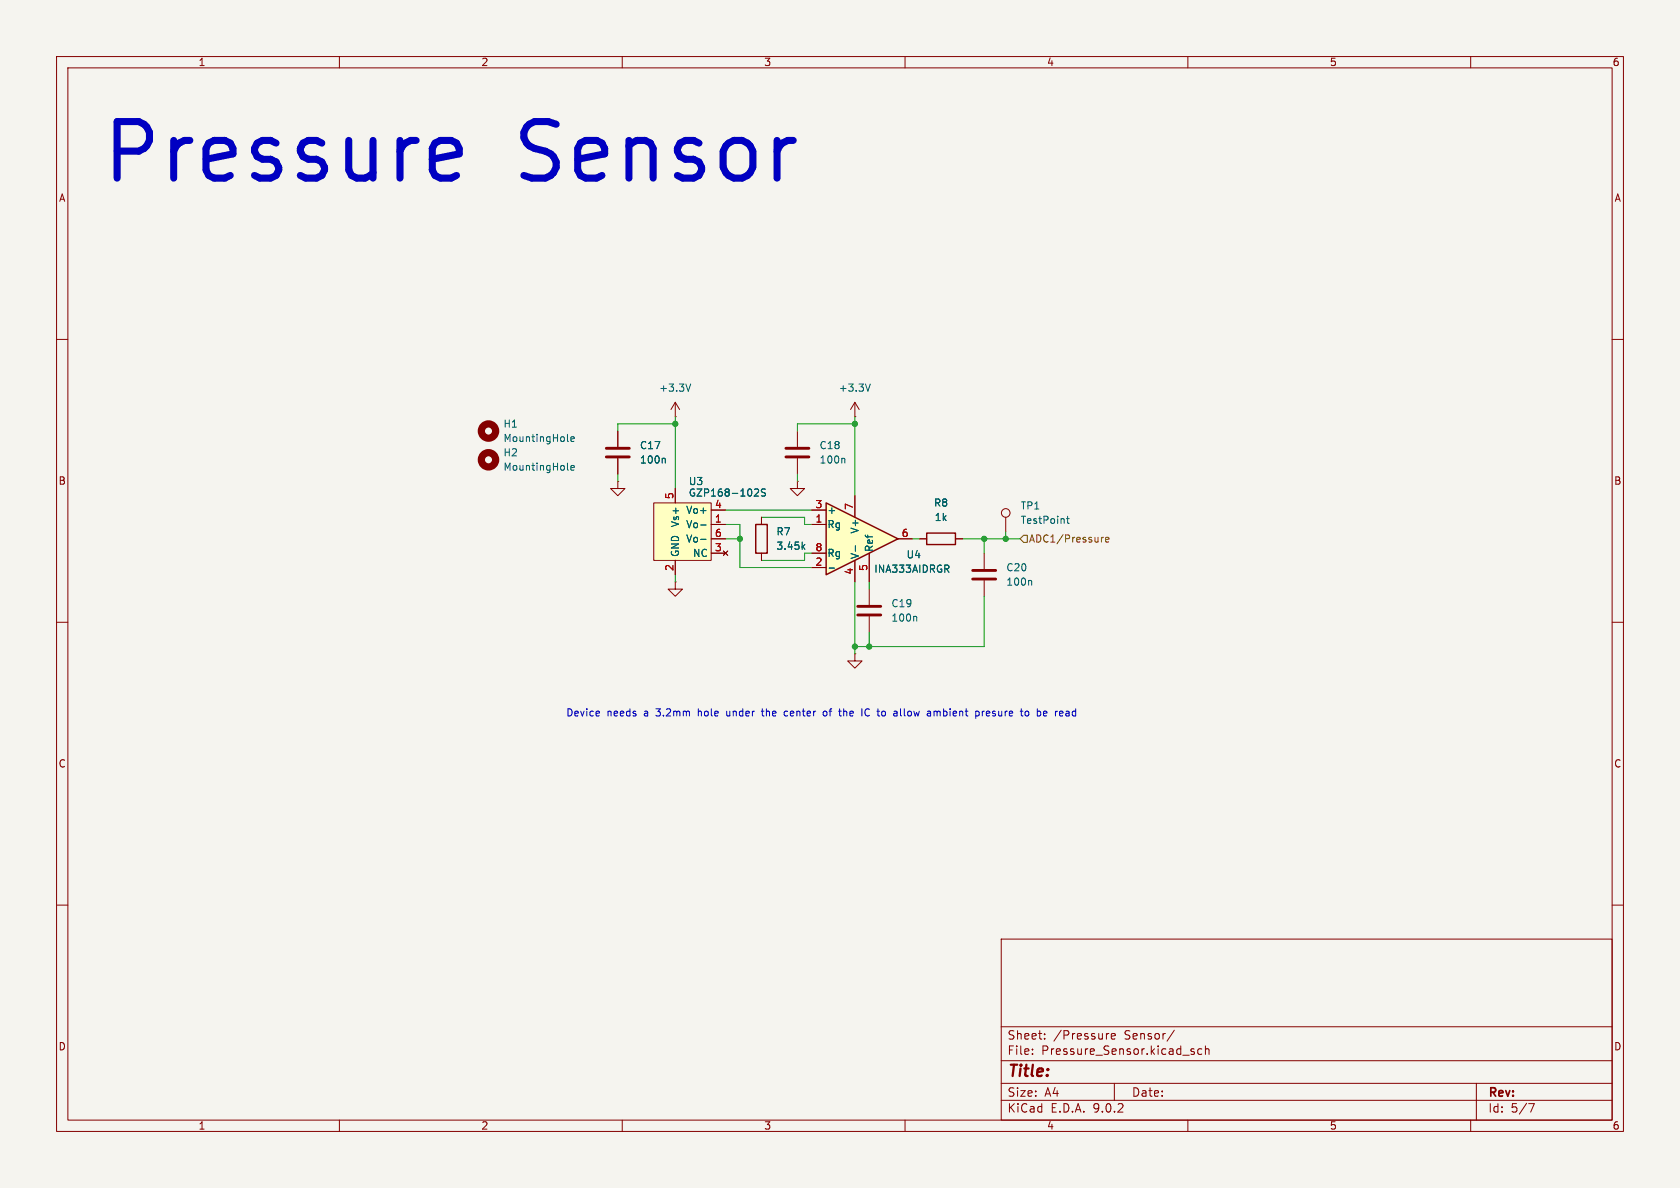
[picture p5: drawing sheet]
<svg xmlns="http://www.w3.org/2000/svg" width="297mm" height="210mm" viewBox="0 0 297 210" stroke-linecap="round" stroke-linejoin="round" font-family="sans-serif">
<path d="M0 0h297v210h-297z" fill="#f5f4ef" stroke="#f5f4ef" stroke-width=".18"/>
<g fill="none" stroke="#840000" stroke-width=".18">
<path d="M10 10h277v190h-277zM12 12h273v186h-273zM60 10v2M110 10v2M160 10v2M210 10v2M260 10v2M10 60h2M109.2 76.2v2.8M119.4 73.7h.1M119.4 71.1l-.8 1.3M119.4 71.1l.7 1.3"/>
<path d="M119.4 71.1v2.6M141 76.2v2.8M151.1 73.7h.1M151.1 71.1l-.7 1.3M151.1 71.1l.8 1.3M151.1 71.1v2.6M285 60h2M109.2 81v2.8M141 81v2.8M10 110h2M119.4 102.9v1.2h1.2l-1.2 1.3-1.3-1.3h1.3M119.4 102.9h.1"/>
<path d="M151.1 115.6v1.2h1.3l-1.3 1.3-1.2-1.3h1.2M151.1 115.6h.1M285 110h2M10 160h2M177 166h108v32h-108zM285 160h2M60 198v2M110 198v2M160 198v2M177 194.5h108M177 191.5h108M177 187.5h108"/>
<path d="M177 181.5h108M182.5 186.3v.1M182.5 185.5v.1M184.7 183.6v.1M184.7 182.8v.1M196 182.7l-.3 .1M196.5 183.2l.7-.1-.1-.3-.4-.1-.2 .2v.7h.6M197 191.5v3M207.6 182.1l-1.3 2M210 198v2M210.6 185.8l.5 .2 .1 .1-.1 .2-.4 .1M210.6 185.5h.5"/>
<path d="M212.5 185.5l-.5-.1-.3 .3v.4l.2 .2h.6M213.1 185.5l.2-.1 .4 .1v.9M213.1 184.9v1.5M260 198v2M261 191.5v6.5M270.2 195.1h1l-.6 1.5"/>
</g>
<g fill="none" stroke="#840000" stroke-width="1.3">
<circle cx="86.4" cy="76.2" r="1.27"/>
<circle cx="86.4" cy="81.3" r="1.27"/>
</g>
<path d="M100.3 77.9l.2 .1M100.9 77.6l.6-.1v-.2l-.4-.1-.2 .2 .1 .6h.5M122.1 67.9l-.4 1.3M153.9 67.9l-.5 1.3M100.3 82.9l.2 .2M100.9 82.7l.6-.1v-.3h-.4l-.2 .2 .1 .6h.5M117.4 81l.2 .2v.7M149.2 81l.2 .2v.7" fill="none" stroke="#006464" stroke-width=".18"/>
<path d="M107.2 79.2h4.1M138.9 79.2h4.1M107.2 80.8h4.1M138.9 80.8h4.1" fill="none" stroke="#840000" stroke-width=".51"/>
<path d="M146 88.9l12.7 6.4-12.7 6.3z" fill="#ffffc2"/>
<path d="M133.6 92.7h2v5.1h-2zM146 88.9l12.7 6.4-12.7 6.3zM163.8 94.2h5.1v2.1h-5.1z" fill="none" stroke="#840000" stroke-width=".25"/>
<g fill="none" stroke="#840000" stroke-width=".18">
<path d="M109.2 85.1v1.3h1.3l-1.3 1.2-1.3-1.2h1.3M109.2 85.1h.1M134.6 91.4v1.3M134.6 97.8v1.3M141 85.1v1.3h1.2l-1.2 1.2-1.3-1.2h1.3M141 85.1h.1M143.5 90.2h2.5M143.5 92.7h2.5M143.5 97.8h2.5M151.1 87.6v3.8M151.1 99.1v3.8M153.7 97.8v5.1"/>
<path d="M158.7 95.3h2.6M162.6 95.3h1.2M168.9 95.3h1.3M174 97.8v2.8M177.8 91.4v2.6M143.5 100.3h2.5M153.7 104.1v2.8M153.7 109v2.8M174 102.6v2.8"/>
<circle cx="177.8" cy="90.7" r=".76"/>
</g>
<path d="M141.9 96.6l.4 .5M142.3 96.3l-.5 .4M151.2 96.5v.9M188.6 91.7h.4M188.7 91.3v1l.3 .2M146.6 100.4h.9M161.9 109l.2 .1v.7M182.2 102.6l.2 .2v.6" fill="none" stroke="#006464" stroke-width=".18"/>
<path d="M151.6 107.2h4.1M151.6 108.7h4.1M172 100.8h4M172 102.4h4" fill="none" stroke="#840000" stroke-width=".51"/>
<path d="M115.6 88.9h10.1v10.2h-10.1z" fill="#ffffc2"/>
<g fill="none" stroke="#840000" stroke-width=".18">
<path d="M109.2 76.2v2.8M109.2 81v2.8M115.6 88.9h10.1v10.2h-10.1zM119.4 86.4v2.5M119.4 99.1v2.5M125.7 90.2h2.6M125.7 92.7h2.6M125.7 95.3h2.6M125.7 97.8h2.6M127.9 97.4l.8 .8M128.7 97.4l-.8 .8M134.6 91.4v1.3"/>
<path d="M134.6 97.8v1.3M143.5 90.2h2.5M143.5 92.7h2.5M143.5 97.8h2.5M151.1 87.6v3.8M151.1 99.1v3.8M153.7 97.8v5.1M158.7 95.3h2.6M162.6 95.3h1.2M168.9 95.3h1.3M143.5 100.3h2.5"/>
</g>
<path d="M117.4 81l.2 .2v.7M123.9 92.8h.9M123.9 95.3h.9M133.4 86.5l.5-.1 .2 .4-.8 .9h.8M135.3 86.5l-.5-.1-.1 .2v.3l.5 .3 .1 .3-.2 .2-.5-.1M141.9 96.6l.4 .5M142.3 96.3l-.5 .4M151.2 96.5v.9M146.6 100.4h.9" fill="none" stroke="#006464" stroke-width=".18"/>
<path d="M181 94.6h.6v1.3h-.6l-.7-.6zM194.7 95v.8M195.1 95l-.4 .2M195.4 95.4l.7-.1-.1-.3h-.4l-.2 .2 .1 .6h.5" fill="none" stroke="#725600" stroke-width=".18"/>
<g fill="none" stroke="#009600" stroke-width=".18">
<path d="M119.4 73.7v12.7M119.4 74.9h-10.2v1.3M151.1 74.9h-10.1v1.3M151.1 73.7v13.9M109.2 83.8v1.3M128.3 90.2h15.2M128.3 92.7h2.5v7.6h12.7M128.3 95.3h2.5M134.6 91.4h7.6v1.3h1.3M141 83.8v1.3M143.5 97.8h-1.3v1.3h-7.6M161.3 95.3h1.3"/>
<path d="M170.2 95.3h10.1M174 95.3v2.5M177.8 94v1.3M119.4 101.6v1.3M151.1 102.9v12.7M153.7 102.9v1.2M153.7 111.8v2.5M174 105.4v8.9h-22.9"/>
</g>
<g fill="none" stroke="#0000c2" stroke-width=".18">
<path d="M105.9 125.8l.1 .2-.6 .1M128.5 125.7v.7l.2 .2M134.6 125.7h.5M134.8 125.3v1.1l.3 .2M139.2 125.8l-.3-.1-.3 .3 .2 .5h.4M145.6 125.8l.2-.1 .3 .1 .1 .5-.1 .2-.3 .1-.2-.2zM149.2 125.3v1.3M149.3 125.7l-.1 .1M153.6 125.4a.59 .59 0 0 0-.7 .5 .59 .59 0 0 0 .7 .6M156.3 125.7l.2 .1M156.5 126.4l-.2 .2M159.2 125.3v1.1l.2 .2"/>
<path d="M165.1 125.8l.4-.1 .2 .2M165.1 125.7v.9M173 125.8v.6M173.7 125.7v.9M174 125.7l-.3 .3M174.4 125.8v.7M175 126l-.6 .1M181.5 125.7l.3 .1 .1 .2-.1 .4-.3 .2M188.6 125.7l.4 .1v.8M189 126.5l-.4 .1M189 126l-.4 .1"/>
</g>
<path d="M76.9 31l1 .5h1.9l.9-.5M76.9 25.3l1-.5h1.9l.9 .5 .5 1v.9l-4.8 1" fill="none" stroke="#0000c2" stroke-width="1.3"/>
<g fill="#009600" stroke="#009600" stroke-width=".18">
<circle cx="151.1" cy="74.9" r=".46"/>
<circle cx="130.8" cy="95.3" r=".46"/>
<circle cx="119.4" cy="74.9" r=".46"/>
<circle cx="153.7" cy="114.3" r=".46"/>
<circle cx="151.1" cy="114.3" r=".46"/>
<circle cx="174" cy="95.3" r=".46"/>
<circle cx="177.8" cy="95.3" r=".46"/>
</g>
<g font-size="13.9" fill="#0000c2">
<text x="17.5" y="33.8">Pressure</text>
<text x="91.6" y="33.8">Sensor</text>
</g>
<text font-size="2.8" fill="#840000" x="178" y="190.9">Title:</text>
<g font-size="2.1" fill="#840000">
<text x="178" y="184">Sheet:</text>
<text x="186.2" y="184">/Pressure</text>
<text x="198.8" y="184">Sensor/</text>
<text x="178" y="186.7">File:</text>
<text x="184.1" y="186.7">Pressure_Sensor.kicad_sch</text>
<text x="178" y="196.9">KiCad</text>
<text x="178" y="194.1">Size:</text>
<text x="184.7" y="194.1">A4</text>
<text x="185.7" y="196.9">E.D.A.</text>
<text x="193.3" y="196.9">9.0.2</text>
<text x="200" y="194.1">Date:</text>
<text x="263" y="194.3">Rev:</text>
<text x="263" y="196.9">Id:</text>
<text x="267.1" y="196.9">5/7</text>
</g>
<g font-size="1.8" fill="#840000">
<text x="35" y="11.9">1</text>
<text x="85" y="11.9">2</text>
<text x="135" y="11.9">3</text>
<text x="185" y="11.9">4</text>
<text x="235" y="11.9">5</text>
<text x="285" y="11.9">6</text>
<text x="10.3" y="35.9">A</text>
<text x="285.3" y="35.9">A</text>
<text x="10.3" y="85.9">B</text>
<text x="285.3" y="85.9">B</text>
<text x="10.3" y="135.9">C</text>
<text x="285.3" y="135.9">C</text>
<text x="10.3" y="185.9">D</text>
<text x="285.3" y="185.9">D</text>
<text x="35" y="199.9">1</text>
<text x="85" y="199.9">2</text>
<text x="135" y="199.9">3</text>
<text x="185" y="199.9">4</text>
<text x="235" y="199.9">5</text>
<text x="285" y="199.9">6</text>
</g>
<g font-size="1.8" fill="#006464">
<text x="116.4" y="69.4">+3.3V</text>
<text x="148.2" y="69.4">+3.3V</text>
<text x="88.9" y="75.8">H1</text>
<text x="88.9" y="78.3">MountingHole</text>
<text x="88.9" y="80.9">H2</text>
<text x="88.9" y="83.4">MountingHole</text>
<text x="113" y="82.1">100n</text>
<text x="113" y="79.6">C17</text>
<text x="144.8" y="82.1">100n</text>
<text x="144.8" y="79.6">C18</text>
<text x="121.7" y="86">U3</text>
<text x="121.7" y="88">GZP168-102S</text>
<text x="165" y="89.8">R8</text>
<text x="120.2" y="93.3" transform="rotate(-90 120.2 93.3)">Vs+</text>
<text x="121.2" y="91">Vo+</text>
<text x="121.2" y="93.6">Vo-</text>
<text x="137.2" y="94.8">R7</text>
<text x="146.2" y="91">+</text>
<text x="146.2" y="93.6">Rg</text>
<text x="152" y="94.4" transform="rotate(-90 152 94.4)">V+</text>
<text x="165.1" y="92.3">1k</text>
<text x="180.3" y="90.3">TP1</text>
<text x="180.3" y="92.8">TestPoint</text>
<text x="120.2" y="98.6" transform="rotate(-90 120.2 98.6)">GND</text>
<text x="121.2" y="96.1">Vo-</text>
<text x="122.4" y="98.7">NC</text>
<text x="137.2" y="97.4">3.45k</text>
<text x="146.2" y="98.7">Rg</text>
<text x="152" y="98.9" transform="rotate(-90 152 98.9)">V-</text>
<text x="154.5" y="101.4">INA333AIDRGR</text>
<text x="154.5" y="97.7" transform="rotate(-90 154.5 97.7)">Ref</text>
<text x="160.2" y="98.9">U4</text>
<text x="177.8" y="101.2">C20</text>
<text x="157.5" y="107.5">C19</text>
<text x="177.8" y="103.7">100n</text>
<text x="157.5" y="110.1">100n</text>
</g>
<g font-size="1.8" fill="#a90000">
<text x="119.1" y="88.3" transform="rotate(-90 119.1 88.3)">5</text>
<text x="126.3" y="89.9">4</text>
<text x="144.1" y="89.9">3</text>
<text x="126.3" y="92.5">1</text>
<text x="126.3" y="95">6</text>
<text x="144.1" y="92.5">1</text>
<text x="150.9" y="90.2" transform="rotate(-90 150.9 90.2)">7</text>
<text x="159.3" y="95">6</text>
<text x="119.1" y="101" transform="rotate(-90 119.1 101)">2</text>
<text x="126.3" y="97.5">3</text>
<text x="144.1" y="97.5">8</text>
<text x="144.1" y="100.1">2</text>
<text x="150.9" y="101.7" transform="rotate(-90 150.9 101.7)">4</text>
<text x="153.4" y="101" transform="rotate(-90 153.4 101)">5</text>
</g>
<text font-size="1.8" fill="#725600" x="181.8" y="96.1">ADC1/Pressure</text>
<g font-size="1.8" fill="#0000c2">
<text x="100" y="126.9">Device</text>
<text x="107.3" y="126.9">needs</text>
<text x="114" y="126.9">a</text>
<text x="116.3" y="126.9">3.2mm</text>
<text x="123.9" y="126.9">hole</text>
<text x="129.1" y="126.9">under</text>
<text x="135.6" y="126.9">the</text>
<text x="139.7" y="126.9">center</text>
<text x="146.8" y="126.9">of</text>
<text x="149.9" y="126.9">the</text>
<text x="154" y="126.9">IC</text>
<text x="157" y="126.9">to</text>
<text x="160.1" y="126.9">allow</text>
<text x="166.2" y="126.9">ambient</text>
<text x="174.9" y="126.9">presure</text>
<text x="183.2" y="126.9">to</text>
<text x="186.2" y="126.9">be</text>
<text x="189.6" y="126.9">read</text>
</g>
</svg>
